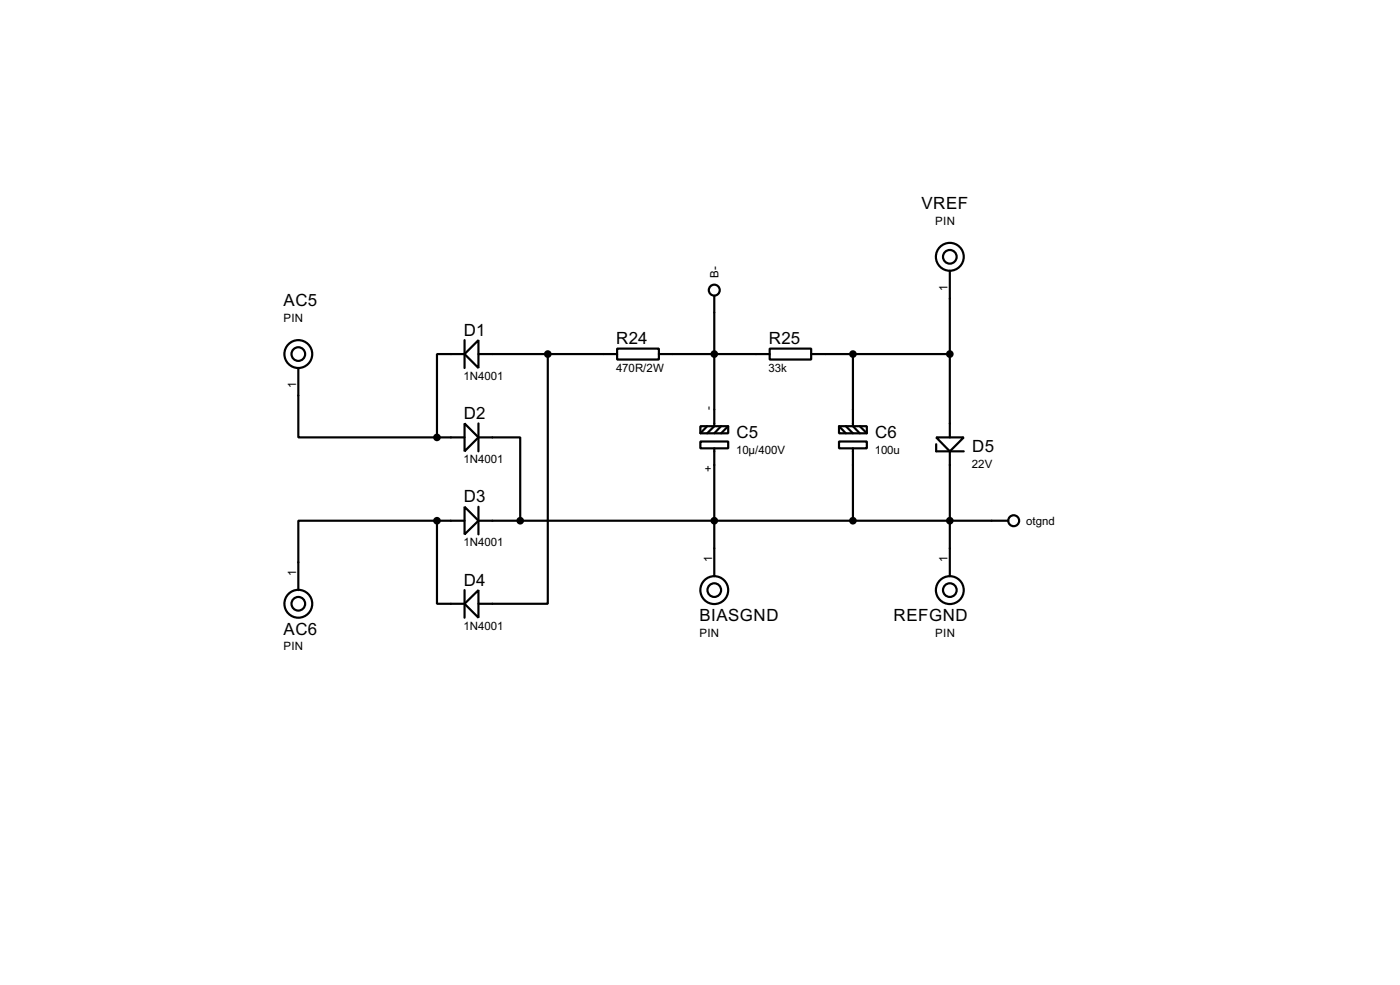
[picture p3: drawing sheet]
<svg xmlns="http://www.w3.org/2000/svg" width="256mm" height="180mm" viewBox="0 0 256 180" stroke-linecap="round" stroke-linejoin="round" font-family="sans-serif">
<g fill="none" stroke="#000" stroke-width=".4">
<path d="M130.9 54.2v23.8l-1.3 1.3M174 49.6v30.5M54.7 67.4v12.7h25.4M85.1 64.8l2.6-2.5v5.1zM85.1 77.5l2.6 2.6-2.6 2.5zM85.1 64.8h-5v15.3M85.1 62.3v5.1M87.7 64.8h25.4M87.7 77.5v5.1M100.4 64.8v45.7h-12.7M113.1 63.8h7.6v2h-7.6zM120.7 64.8h20.3"/>
<path d="M128.3 78h5.1v1.3h-5.1zM129.6 78l-1.3 1.3M132.1 78l-1.2 1.3M133.4 78l-1.3 1.3M141 63.8h7.6v2h-7.6zM148.6 64.8h25.4M153.7 78h5.1v1.3h-5.1zM153.7 78l1.3 1.3M155 78l1.3 1.3M156.3 64.8v13.2l1.2 1.3M157.5 78l1.3 1.3M80.1 95.3v15.2h5"/>
<path d="M80.1 95.3h-25.4v12.7M80.1 80.1h5M80.1 95.3h5M85.1 92.8l2.6 2.5-2.6 2.5zM87.7 80.1h7.6v15.2M87.7 95.3h97M87.7 92.8v5M128.3 80.8h5.1v1.3h-5.1zM130.9 82.1v23.4M153.7 80.8h5.1v1.3h-5.1zM156.3 82.1v13.2M171.5 80.1h5.1l-2.6 2.5z"/>
<path d="M171.5 81.3v1.3h5.1M174 82.6v22.9M85.1 110.5l2.6-2.5v5.1zM85.1 108v5.1"/>
<circle cx="130.8" cy="53.1" r="1"/>
<circle cx="174" cy="47" r="2.55"/>
<circle cx="174" cy="47" r="1.25"/>
<circle cx="54.6" cy="64.8" r="2.55"/>
<circle cx="54.6" cy="64.8" r="1.25"/>
<circle cx="185.7" cy="95.3" r="1"/>
<circle cx="54.6" cy="110.5" r="2.55"/>
<circle cx="54.6" cy="110.5" r="1.25"/>
<circle cx="130.8" cy="108" r="2.55"/>
<circle cx="130.8" cy="108" r="1.25"/>
<circle cx="174" cy="108" r="2.55"/>
<circle cx="174" cy="108" r="1.25"/>
</g>
<g fill="#000" stroke="#000" stroke-width=".4">
<circle cx="100.3" cy="64.8" r=".5"/>
<circle cx="130.8" cy="64.8" r=".5"/>
<circle cx="156.2" cy="64.8" r=".5"/>
<circle cx="174" cy="64.8" r=".5"/>
<circle cx="80" cy="95.3" r=".5"/>
<circle cx="80" cy="80.1" r=".5"/>
<circle cx="95.3" cy="95.3" r=".5"/>
<circle cx="130.8" cy="95.3" r=".5"/>
<circle cx="156.2" cy="95.3" r=".5"/>
<circle cx="174" cy="95.3" r=".5"/>
</g>
<g font-size="3.5">
<text x="168.8" y="38.3">VREF</text>
<text x="52" y="56.1">AC5</text>
<text x="85" y="61.4">D1</text>
<text x="112.9" y="63">R24</text>
<text x="140.9" y="63">R25</text>
<text x="85" y="76.7">D2</text>
<text x="134.9" y="80.2">C5</text>
<text x="160.3" y="80.2">C6</text>
<text x="178.1" y="82.8">D5</text>
<text x="85" y="92">D3</text>
<text x="85" y="107.2">D4</text>
<text x="128.2" y="113.6">BIASGND</text>
<text x="163.7" y="113.6">REFGND</text>
<text x="52" y="116.2">AC6</text>
</g>
<g font-size="2.4">
<text x="171.3" y="41.2">PIN</text>
<text x="131.7" y="50.8" transform="rotate(-90 131.7 50.8)">B-</text>
<text x="173.6" y="53.3" transform="rotate(-90 173.6 53.3)">1</text>
<text x="51.9" y="59">PIN</text>
<text x="54.2" y="71.1" transform="rotate(-90 54.2 71.1)">1</text>
<text x="84.9" y="69.5">1N4001</text>
<text x="112.9" y="68">470R/2W</text>
<text x="140.8" y="68">33k</text>
<text x="130.5" y="75" transform="rotate(-90 130.5 75)">-</text>
<text x="134.9" y="83.1">10µ/400V</text>
<text x="160.3" y="83.1">100u</text>
<text x="84.9" y="84.8">1N4001</text>
<text x="130.5" y="86.4" transform="rotate(-90 130.5 86.4)">+</text>
<text x="178.1" y="85.7">22V</text>
<text x="84.9" y="100">1N4001</text>
<text x="188" y="96.1">otgnd</text>
<text x="54.2" y="105.5" transform="rotate(-90 54.2 105.5)">1</text>
<text x="130.5" y="102.9" transform="rotate(-90 130.5 102.9)">1</text>
<text x="173.6" y="102.9" transform="rotate(-90 173.6 102.9)">1</text>
<text x="51.9" y="119.1">PIN</text>
<text x="84.9" y="115.3">1N4001</text>
<text x="128.1" y="116.6">PIN</text>
<text x="171.3" y="116.6">PIN</text>
</g>
</svg>
